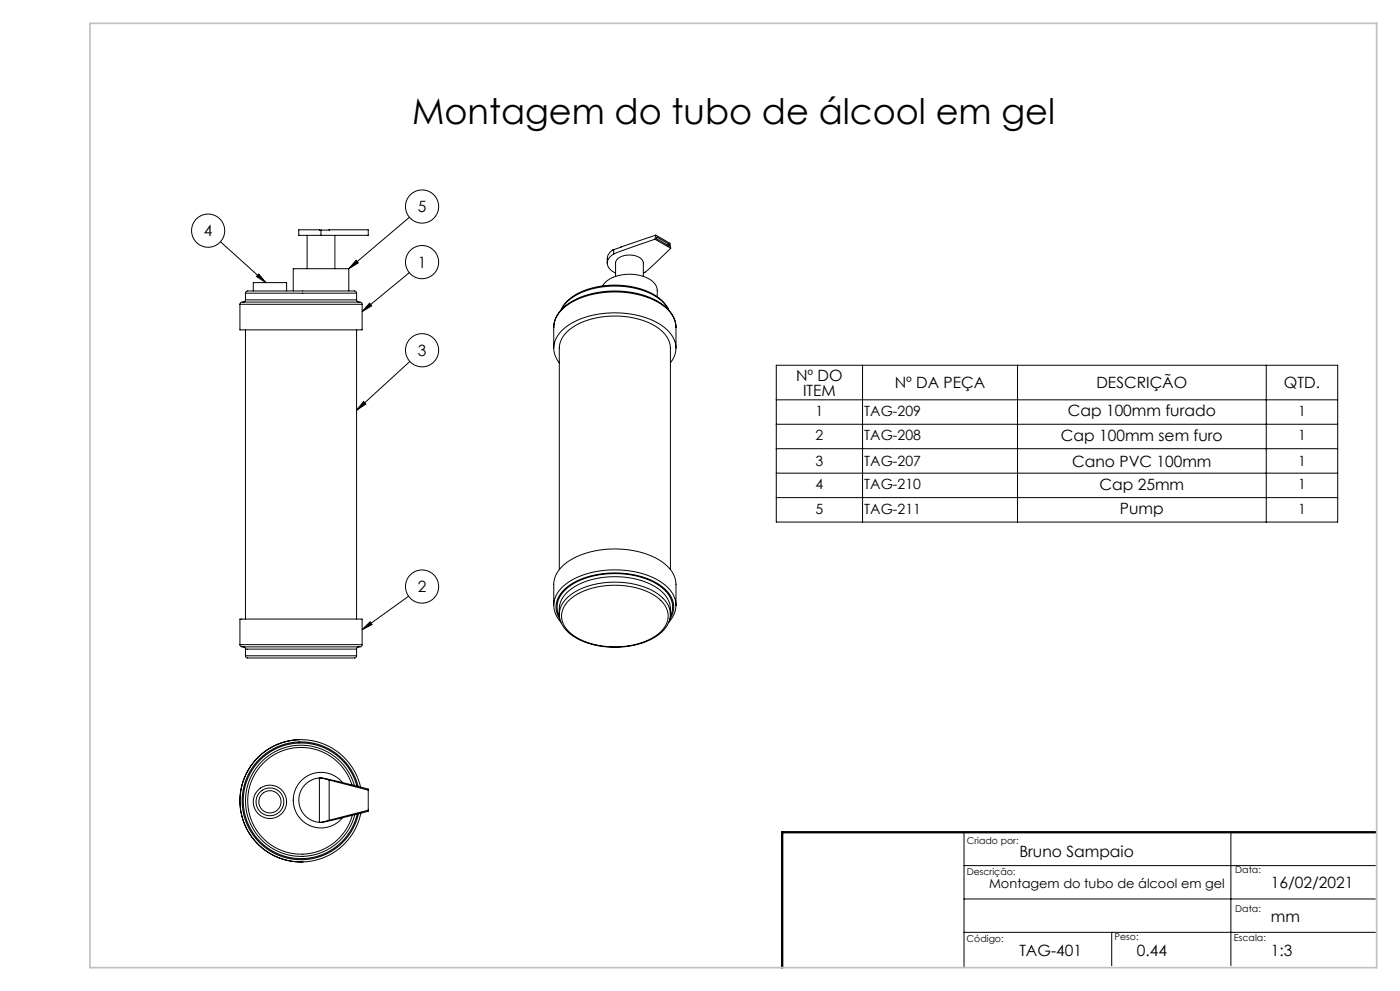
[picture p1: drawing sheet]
<svg xmlns="http://www.w3.org/2000/svg" width="420mm" height="297mm" viewBox="0 0 420 297" stroke-linecap="round" stroke-linejoin="round" font-family="sans-serif">
<g fill="none" stroke="#000" stroke-width=".3">
<path d="M66.1 72.5l13.6 12.2M89.6 68.9h20.9v1.6h-20.9zM92.1 70.5v10M96.3 69v1.5M100.5 70.5v10M106.8 78l.7 .8-2.9 1.7zM122.8 65.1l-18.2 15.4M184.1 76.1a2.83 2.83 0 0 0-1.9 2.5 2.83 2.83 0 0 0 1.6 2.8l.9 .4M184.1 74.8l-.9 .6a3.5 3.5 0 0 0-1 3.4M184.1 74.8v1.3M196.5 71.7l-12.4 4.4M196.5 71.7l4.7 2.7"/>
<path d="M196.7 70.5l-12.6 4.3M196.7 70.5l-.2 1.2M196.7 70.5l4.3 2.4 .2 1.5M197 71l3.7 2.1 .1 .6-3.9-2.2zM200.7 73.1l-.4 .4M201.2 74.4l-6.1 5.8-2.1 1.6M72 91.2l.2-.5 .4-.2h35.4l.4 .2 .2 .5M72 91.2v7.7h36.6v-7.7M72 91.2h36.6M73.6 89.9l-.2 .4-.4 .2M73.6 87.9l.2-.5 .5-.2h32l.5 .2 .2 .5M73.6 89.9h33.4"/>
<path d="M73.6 87.9h33.4M73.6 87.9v2M73.6 98.9v86.6M76 87.2v-2.5h10v2.5M77.6 82.1l2.1 2.6-2.7-1.8zM104.6 80.5h-16.6v6.7M104.6 80.5v6.7M107 89.9l.2 .4 .4 .2M107 87.9v2M107 98.9v86.6M110.9 90.9l.6 .8-2.9 1.7zM122.8 81.7l-14.2 11.7"/>
<path d="M168.3 92.9a13.5 13.5 0 0 1 9.5-6.6 25.2 25.2 0 0 1 19.3 2.6l2.2 2 1.3 2M180.8 85.7a8.8 8.8 0 0 1 8.2-3.5 9 9 0 0 1 7.9 3.6l.3 1.1v2M184.7 82.8v-4a2.91 2.91 0 0 1 2.8-2.3 4.9 4.9 0 0 1 5.4 1.9l.1 4.4M200.5 92.7a14.5 14.5 0 0 0-10.5-6.4 25 25 0 0 0-18.8 3.2l-1.5 1.4-1.3 1.8M202.8 98.1a9.3 9.3 0 0 0-5.8-7.9 28.1 28.1 0 0 0-26.2 .6 8.9 8.9 0 0 0-4.7 7.4M202.8 98.1a9.2 9.2 0 0 0-5.5-7.6 28.5 28.5 0 0 0-26.4 .5 8.7 8.7 0 0 0-4.8 7.1v6.2M202.8 98.1v6.2M123 108.3l-16 14.6M167.8 108.7a6.9 6.9 0 0 1 1.3-10.1 25.4 25.4 0 0 1 19.2-4.6 19 19 0 0 1 13.1 6.3 6.6 6.6 0 0 1-.3 8.4M232.9 109.5h168.4v47h-168.4zM232.9 119.8h168.4M258.8 109.5v47"/>
<path d="M305.3 109.5v47M379.9 109.5v47M109.1 120.3l.7 .8-2.8 1.8zM232.9 127.2h168.4M232.9 134.5h168.4M232.9 141.8h168.4M232.9 149.1h168.4M122.6 178.7l-14 10M167.8 170.7v-66.4a8.2 8.2 0 0 1 4.8-6.7 25.6 25.6 0 0 1 24.7 .6 7.8 7.8 0 0 1 3.8 6.1v66.4M168.5 169.9a24.1 24.1 0 0 1 18.7-5.3 20.6 20.6 0 0 1 13.7 5.9l.6 .7a6.9 6.9 0 0 1 1.3 3.9v6.3a9 9 0 0 0-5.3-7.5 28.5 28.5 0 0 0-26.4 .2 8.8 8.8 0 0 0-5 7.3v-6.6a7.6 7.6 0 0 1 2.4-4.9zM170.3 177.4a23 23 0 0 1 18.1-4.3 16.2 16.2 0 0 1 11.8 6.3l.4 .7a8 8 0 0 1 .5 4 7.9 7.9 0 0 0-4.9-6.8 25.6 25.6 0 0 0-24.7 .7 7.7 7.7 0 0 0-3.7 6.1 7.3 7.3 0 0 1 2.5-6.7zM170.7 179.9a22.1 22.1 0 0 1 17.9-4.2 14.8 14.8 0 0 1 11.2 6.4 6.1 6.1 0 0 1-2 7.6 22.8 22.8 0 0 1-18.1 3.7 15.2 15.2 0 0 1-10.4-5.9 6 6 0 0 1 1.4-7.6z"/>
<path d="M72 193.2l.2 .5 .4 .2h35.4l.4-.2 .2-.5M72 193.2v-7.7h36.6v7.7M72 193.2h36.6M73 193.9l.4 .2 .2 .4M73.6 196.5l.2 .5 .5 .2h32l.5-.2 .2-.5M73.6 194.5h33.4M73.6 196.5h33.4M73.6 194.5v2M107 194.5v2M107.6 193.9l-.4 .2-.2 .4M108.6 188.7l2.4-2.3 .6 .8zM166.1 181.3a7.5 7.5 0 0 0 2.2 5.2"/>
<path d="M167.8 184.6a6.7 6.7 0 0 1 2.6-8.5 25.9 25.9 0 0 1 21.7-3.2 13.5 13.5 0 0 1 9.3 7 6 6 0 0 1-.3 4.8M167.9 185.5a6.8 6.8 0 0 1 2.1-9.4 25.9 25.9 0 0 1 20.4-3.8 15.1 15.1 0 0 1 11.2 7.1 6.2 6.2 0 0 1-.6 6.1M201.1 183.9a8.5 8.5 0 0 1-5.3 7.5 25.4 25.4 0 0 1-23.8-.7 8 8 0 0 1-4.2-6.6M202.8 181.4l-.1 1.2-.6 1.7-1.5 2.2M89.7 221.7a18.3 18.3 0 0 0-17.7 18.9 18.3 18.3 0 0 0 18.9 17.7M89.7 221.7a18.3 18.3 0 0 1 18.5 14.2M89.7 221.7a18.3 18.3 0 0 0-17.7 17.4 18.3 18.3 0 0 0 16 19.1 18.3 18.3 0 0 0 20.3-14.5M95.8 233.2a6.7 6.7 0 0 0-6.2 6.6 6.7 6.7 0 0 0 6.2 6.7M95.8 233.2v13.3M96.3 233.1l14.2 3.4v6.6l-14.2 3.4M96.3 233.1h.1M96.3 233.1l2.4 .7"/>
<path d="M96.3 233.1l-.5 .1M98.7 233.8v12M98.7 233.8l11.8 3M102.7 234.5a8.3 8.3 0 0 0-12.1-.8 8.3 8.3 0 0 0 0 12.2 8.3 8.3 0 0 0 12.1-.8M105.6 235.2a16 16 0 0 0-24.8-8.1 16 16 0 0 0 .4 26.1 16 16 0 0 0 24.5-8.8M106.3 235.4a16.7 16.7 0 0 0-25.7-8.9 16.7 16.7 0 0 0 .3 27.3 16.7 16.7 0 0 0 25.5-9.6M107.1 235.6a17.3 17.3 0 0 0-26.8-9.7 17.3 17.3 0 0 0 .3 28.5 17.3 17.3 0 0 0 26.6-10.4M107.4 235.7a17.7 17.7 0 0 0-27.3-10.1 17.7 17.7 0 0 0 .4 29.1 17.7 17.7 0 0 0 27-10.8M95.8 246.5h.5M96.3 246.5h.1M98.7 245.8l-2.4 .7M110.5 242.8l-11.8 3"/>
<path d="M289.2 259.4h123.5M289.2 249.4v40.6M369.3 249.4v40M289.2 279.4h123.5M289.2 269.4h123.5M333.5 279.4v10"/>
<circle cx="62.4" cy="69.1" r="5"/>
<circle cx="126.6" cy="61.9" r="5"/>
<circle cx="126.6" cy="78.6" r="5"/>
<circle cx="126.6" cy="105" r="5"/>
<circle cx="126.6" cy="175.8" r="5"/>
<circle cx="81" cy="240.3" r="4.2"/>
<circle cx="81" cy="240.3" r="5"/>
<circle cx="81" cy="240.3" r="3.3"/>
</g>
<path d="M412.7 249.4h-178v40.6" fill="none" stroke="#000" stroke-width=".7"/>
<path d="M27 7h386v283h-386z" fill="none" stroke="#c0c0c0" stroke-width=".5"/>
<path d="M106.8 78l.7 .8-2.9 1.7zM110.9 90.9l.6 .8-2.9 1.7zM109.1 120.3l.7 .8-2.8 1.8zM108.6 188.7l2.4-2.3 .6 .8zM77.6 82.1l2.1 2.6-2.7-1.8z" fill="#000"/>
<text font-size="10.6" x="123.6" y="37">Montagem do tubo de álcool em gel</text>
<g font-size="4.7">
<text x="125.3" y="63.6">5</text>
<text x="61.1" y="70.8">4</text>
<text x="125.3" y="80.2">1</text>
<text x="125.3" y="106.6">3</text>
<text x="238.8" y="114.1">Nº DO</text>
<text x="240.9" y="118.6">ITEM</text>
<text x="268.4" y="116.3">Nº DA PEÇA</text>
<text x="328.9" y="116.3">DESCRIÇÃO</text>
<text x="385.2" y="116.3">QTD.</text>
<text x="320.4" y="124.7">Cap 100mm furado</text>
<text x="318.3" y="132.1">Cap 100mm sem furo</text>
<text x="321.7" y="139.8">Cano PVC 100mm</text>
<text x="329.9" y="146.7">Cap 25mm</text>
<text x="336" y="154">Pump</text>
<text x="125.3" y="177.5">2</text>
<text x="305.8" y="257">Bruno Sampaio</text>
<text x="381.3" y="266.2">16/02/2021</text>
<text x="381.3" y="276.2">mm</text>
<text x="305.8" y="286.5">TAG-401</text>
<text x="341.1" y="286.5">0.44</text>
<text x="381.3" y="286.5">1:3</text>
</g>
<g font-size="4.2">
<text x="244.7" y="124.6">1</text>
<text x="259.3" y="124.6">TAG-209</text>
<text x="389.4" y="124.6">1</text>
<text x="244.7" y="131.9">2</text>
<text x="259.3" y="131.9">TAG-208</text>
<text x="389.4" y="131.9">1</text>
<text x="244.7" y="139.7">3</text>
<text x="259.3" y="139.7">TAG-207</text>
<text x="389.4" y="139.7">1</text>
<text x="244.7" y="146.6">4</text>
<text x="259.3" y="146.6">TAG-210</text>
<text x="389.4" y="146.6">1</text>
<text x="244.7" y="153.9">5</text>
<text x="259.3" y="153.9">TAG-211</text>
<text x="389.4" y="153.9">1</text>
</g>
<text font-size="3.9" x="296.7" y="266.2">Montagem do tubo de álcool em gel</text>
<g font-size="2.8">
<text x="290" y="253">Criado por:</text>
<text x="290" y="262.2">Descrição:</text>
<text x="370.6" y="261.8">Data:</text>
<text x="370.6" y="273.2">Data:</text>
<text x="334.4" y="281.7">Peso:</text>
<text x="290" y="282.4">Código:</text>
<text x="370.1" y="282">Escala:</text>
</g>
</svg>
